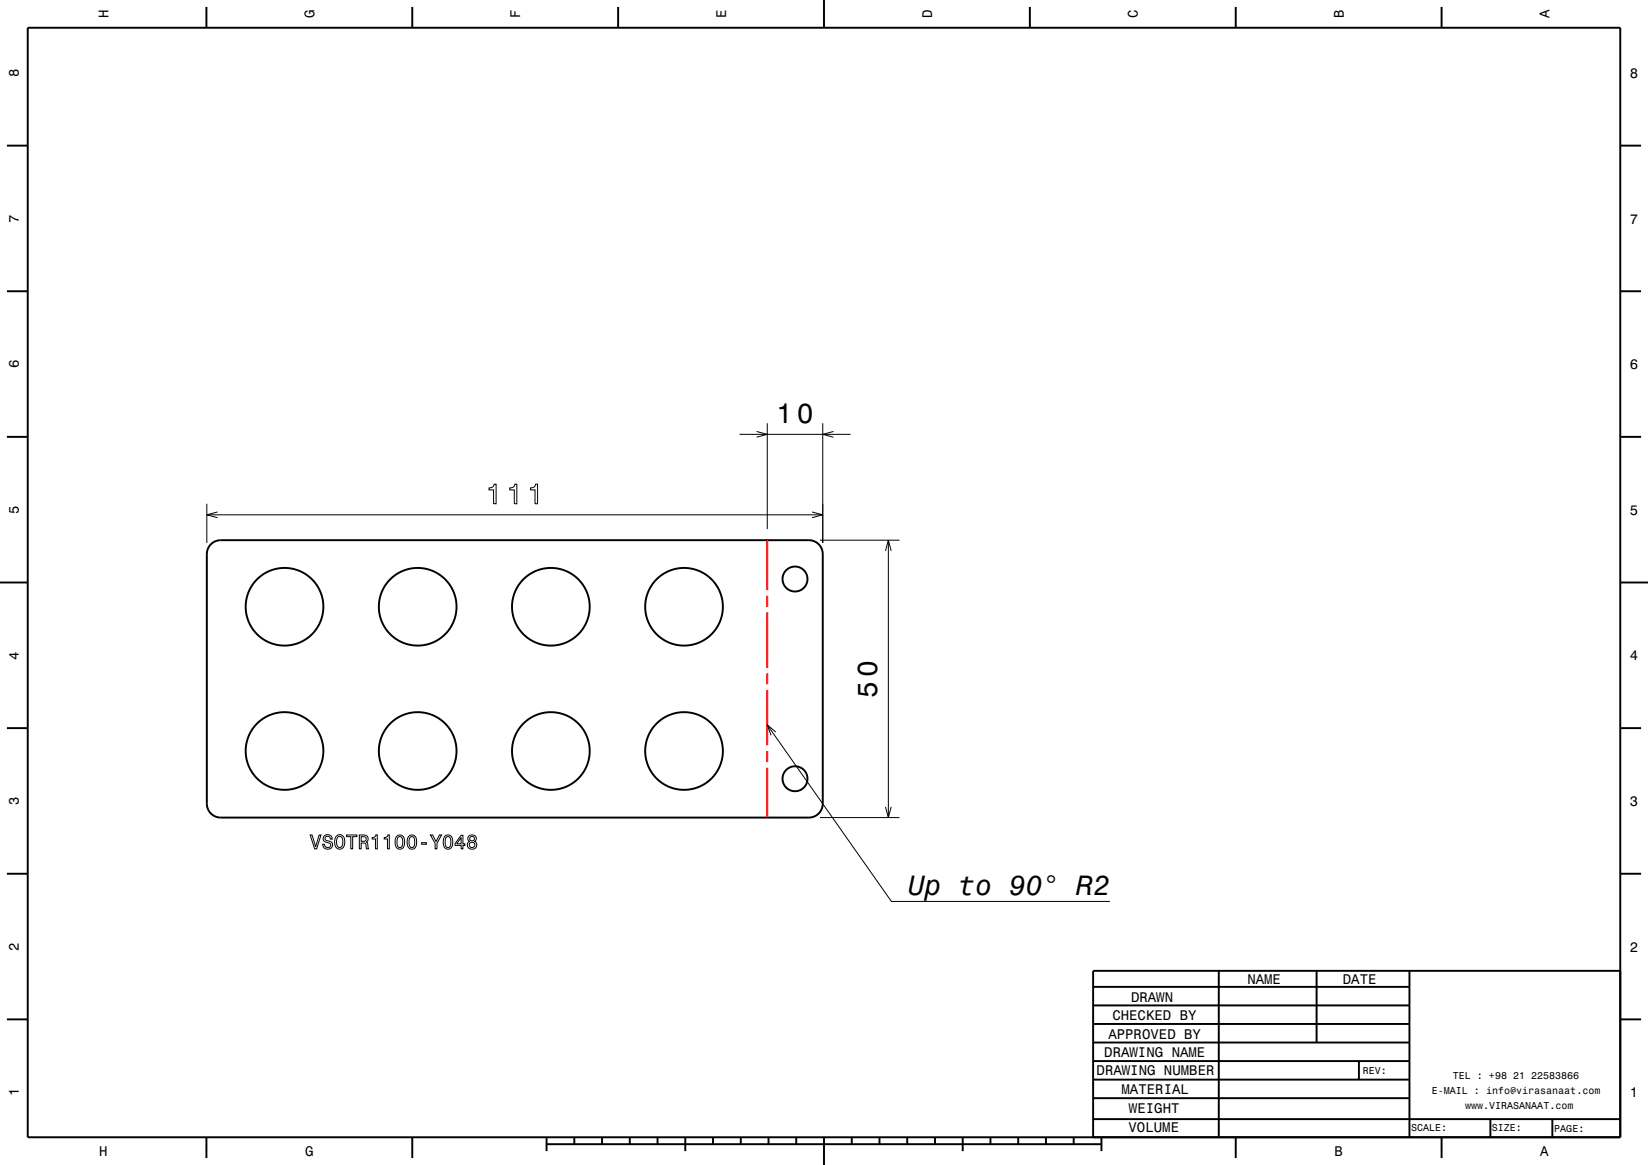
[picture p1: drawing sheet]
<svg xmlns="http://www.w3.org/2000/svg" width="297mm" height="210mm" viewBox="0 0 297 210" stroke-linecap="round" stroke-linejoin="round" font-family="sans-serif">
<g fill="none" stroke="#000" stroke-width=".18">
<path d="M133.3 78.3h20M136.3 77.8l2 .5-2 .5M138.3 76.3v19.1M148.3 76.3v21.6M150.2 77.8l-1.9 .5 1.9 .5M37.3 90.8v7.1M37.3 92.8h111M39.2 92.3l-1.9 .5 1.9 .5M88.1 88a.77 .77 0 0 0 1-.7h.3v3.5h-.5v-2.5h-.8zM91.9 88a.77 .77 0 0 0 .9-.7h.3v3.5h-.4v-2.5h-.8zM95.6 88a.77 .77 0 0 0 .9-.7h.4v3.5h-.5v-2.5h-.8zM146.3 92.3l2 .5-2 .5"/>
<path d="M147.8 97.4h14.3M159.6 99.3l.5-1.9 .5 1.9M160.1 97.4v50M138.3 130.7l22.3 31.8h39.4M139.8 132l-1.5-1.3 .7 1.8M55.9 150.5h.3l.7 2.1 .6-2.1h.4l-.8 2.5h-.4zM58.5 150.7a.85 .85 0 0 1 .9-.2 .85 .85 0 0 1 .5 .8h-.3a.47 .47 0 0 0-.6-.6 .47 .47 0 0 0-.3 .7l.5 .2a.75 .75 0 0 1 .8 .8 .75 .75 0 0 1-.9 .7 .83 .83 0 0 1-.9-.9h.3a.55 .55 0 0 0 .6 .6 .55 .55 0 0 0 .5-.7l-.7-.2a.69 .69 0 0 1-.6-.5 .69 .69 0 0 1 .2-.7zM60.5 150.8a.86 .86 0 0 1 1-.3 .86 .86 0 0 1 .6 .7 1.37 1.37 0 0 1-.9 1.9 1.45 1.45 0 0 1-.7-2.3zM61 150.8l.2-.1a1.21 1.21 0 0 1 .3 2l-.3 .1a1.21 1.21 0 0 1-.2-2zM62.5 150.5h1.8v.3h-.7v2.2h-.4v-2.2h-.7zM64.8 150.5h.8a.69 .69 0 0 1 .7 .5 .69 .69 0 0 1-.3 .8l.2 .2 .2 1h-.4l-.1-.9-.5-.1h-.3v1h-.3zM65.1 150.8a.78 .78 0 0 1 .9 .2 .43 .43 0 0 1-.1 .5 .43 .43 0 0 1-.4 .2h-.4z"/>
<path d="M67.1 151a.55 .55 0 0 0 .6-.5h.3v2.5h-.3v-1.8h-.6zM69.2 151a.55 .55 0 0 0 .7-.5h.3v2.5h-.4v-1.8h-.6zM71.4 150.8a.8 .8 0 0 1 .9-.3 .8 .8 0 0 1 .6 .7 1.64 1.64 0 0 1-.5 1.8 .81 .81 0 0 1-1.1-.6v-1.2zM71.8 150.9h.5a1.69 1.69 0 0 1 0 1.8h-.5a1.71 1.71 0 0 1 0-1.8zM73.6 150.8a.8 .8 0 0 1 .9-.3 .8 .8 0 0 1 .5 .7 1.64 1.64 0 0 1-.4 1.8 .81 .81 0 0 1-1.2-.6v-1.2zM74 150.9h.5a1.71 1.71 0 0 1 0 1.8h-.5a1.69 1.69 0 0 1 0-1.8zM76 151.9h.8v.3h-.8zM77.6 150.5h.4l.6 1.2 .6-1.2h.4l-.8 1.5v1h-.4v-1zM80.1 150.8a.8 .8 0 0 1 .9-.3 .8 .8 0 0 1 .5 .7 1.64 1.64 0 0 1-.4 1.8 .81 .81 0 0 1-1.2-.6v-1.2zM80.5 150.9h.5a1.69 1.69 0 0 1 0 1.8h-.5a1.69 1.69 0 0 1 0-1.8zM83.1 150.6h.3v1.5h.4v.3h-.4v.6h-.3v-.6h-1.1v-.3zM83.1 151v1.1h-.8z"/>
<path d="M84.5 150.7a.73 .73 0 0 1 1-.1 .73 .73 0 0 1 .2 1l-.2 .1a.79 .79 0 0 1 .3 1.1 .79 .79 0 0 1-1.1 .2 .74 .74 0 0 1-.5-.6 .74 .74 0 0 1 .4-.7 .59 .59 0 0 1-.1-1zM147.8 147.4h14.3M159.6 145.4l.5 2 .5-2"/>
<circle cx="85.1" cy="151.2" r=".42"/>
<circle cx="85.1" cy="152.3" r=".51"/>
</g>
<g fill="none" stroke="#000" stroke-width=".35">
<path d="M5 5h287v200h-287zM37.2 1.3v3.7M74.3 1.3v3.7M111.4 1.3v3.7M148.5 0v5M185.6 1.3v3.7M222.7 1.3v3.7M259.8 1.3v3.7M1.2 26.3h3.8M292 26.3h3.8M1.2 52.5h3.8M292 52.5h3.8"/>
<path d="M1.2 78.8h3.8M292 78.8h3.8M38 98.1a2.49 2.49 0 0 1 1.8-.7h106a2.5 2.5 0 0 1 2.5 2.5v45a2.5 2.5 0 0 1-2.5 2.5h-106a2.5 2.5 0 0 1-2.5-2.5v-45a2.52 2.52 0 0 1 .7-1.8zM0 105h5M292 105h5M1.2 131.3h3.8M292 131.3h3.8M1.2 157.5h3.8M292 157.5h3.8M197 177.9h57M219.6 174.9v30M237.3 175v12.9"/>
<path d="M254 175v30M292 175h-95v30M1.2 183.8h3.8M197 181.2h57M197 184.6h57M197 187.9h57M197 191.3h57M197 194.6h57M197 198h57M244.9 191.3v3.3M292 183.8h3.8M37.2 205v3.8"/>
<path d="M74.3 205v3.8M98.5 206.3h100M98.5 205v2.5M103.5 205v1.3M108.5 205v1.3M113.5 205v1.3M118.5 205v1.3M123.5 205v2.5M128.5 205v1.3M133.5 205v1.3M138.5 205v1.3M143.5 205v1.3"/>
<path d="M148.5 205v5M153.5 205v1.3M158.5 205v1.3M163.5 205v1.3M168.5 205v1.3M173.5 205v2.5M178.5 205v1.3M183.5 205v1.3M188.5 205v1.3M193.5 205v1.3M197 201.7h95M198.5 205v2.5"/>
<path d="M222.7 205v3.8M259.8 205v3.8M268.6 201.7v3.3M279.8 201.8v3.2"/>
<circle cx="51.3" cy="109.4" r="7"/>
<circle cx="75.3" cy="109.4" r="7"/>
<circle cx="99.3" cy="109.4" r="7"/>
<circle cx="123.3" cy="109.4" r="7"/>
<circle cx="143.3" cy="104.4" r="2.25"/>
<circle cx="51.3" cy="135.4" r="7"/>
<circle cx="75.3" cy="135.4" r="7"/>
<circle cx="99.3" cy="135.4" r="7"/>
<circle cx="123.3" cy="135.4" r="7"/>
<circle cx="143.3" cy="140.4" r="2.25"/>
</g>
<path d="M138.3 97.4v9M138.3 107.4v2M138.3 110.4v10M138.3 121.4v2M138.3 124.4v10M138.3 135.4v2M138.3 138.4v9" fill="none" stroke="#f00" stroke-width=".35"/>
<g font-size="5">
<text x="139.9" y="76.3">10</text>
<text x="158.1" y="125.8" transform="rotate(-90 158.1 125.8)">50</text>
<text x="163.6" y="161.3">Up to 90° R2</text>
</g>
<g font-size="2.5">
<text x="19.6" y="3.3" transform="rotate(-90 19.6 3.3)">H</text>
<text x="56.7" y="3.3" transform="rotate(-90 56.7 3.3)">G</text>
<text x="93.8" y="3.3" transform="rotate(-90 93.8 3.3)">F</text>
<text x="130.9" y="3.3" transform="rotate(-90 130.9 3.3)">E</text>
<text x="168" y="3.3" transform="rotate(-90 168 3.3)">D</text>
<text x="205.1" y="3.3" transform="rotate(-90 205.1 3.3)">C</text>
<text x="242.2" y="3.3" transform="rotate(-90 242.2 3.3)">B</text>
<text x="279.3" y="3.3" transform="rotate(-90 279.3 3.3)">A</text>
<text x="3.4" y="13.9" transform="rotate(-90 3.4 13.9)">8</text>
<text x="293.7" y="14">8</text>
<text x="3.4" y="40.1" transform="rotate(-90 3.4 40.1)">7</text>
<text x="293.7" y="40.3">7</text>
<text x="3.4" y="66.4" transform="rotate(-90 3.4 66.4)">6</text>
<text x="293.7" y="66.5">6</text>
<text x="3.4" y="92.6" transform="rotate(-90 3.4 92.6)">5</text>
<text x="293.7" y="92.8">5</text>
<text x="3.4" y="118.9" transform="rotate(-90 3.4 118.9)">4</text>
<text x="293.7" y="119">4</text>
<text x="3.4" y="145.1" transform="rotate(-90 3.4 145.1)">3</text>
<text x="293.7" y="145.3">3</text>
<text x="3.4" y="171.4" transform="rotate(-90 3.4 171.4)">2</text>
<text x="293.7" y="171.5">2</text>
<text x="224.8" y="177.3">NAME</text>
<text x="242" y="177.3">DATE</text>
<text x="200.5" y="183.9">CHECKED BY</text>
<text x="203.8" y="180.5">DRAWN</text>
<text x="199" y="190.6">DRAWING NAME</text>
<text x="199.7" y="187.2">APPROVED BY</text>
<text x="3.4" y="197.6" transform="rotate(-90 3.4 197.6)">1</text>
<text x="197.6" y="193.8">DRAWING NUMBER</text>
<text x="202.1" y="197.2">MATERIAL</text>
<text x="293.7" y="197.8">1</text>
<text x="203.5" y="200.6">WEIGHT</text>
<text x="17.9" y="208.4">H</text>
<text x="55" y="208.4">G</text>
<text x="203.4" y="204.1">VOLUME</text>
<text x="240.5" y="208.4">B</text>
<text x="277.6" y="208.4">A</text>
</g>
<g font-size="1.8">
<text x="245.6" y="193.6">REV:</text>
<text x="258" y="197.2">E-MAIL : info@virasanaat.com</text>
<text x="261.8" y="194.6">TEL : +98 21 22583866</text>
<text x="254.3" y="203.9">SCALE:</text>
<text x="264" y="199.9">www.VIRASANAAT.com</text>
<text x="268.8" y="203.9">SIZE:</text>
<text x="280.1" y="204">PAGE:</text>
</g>
</svg>
